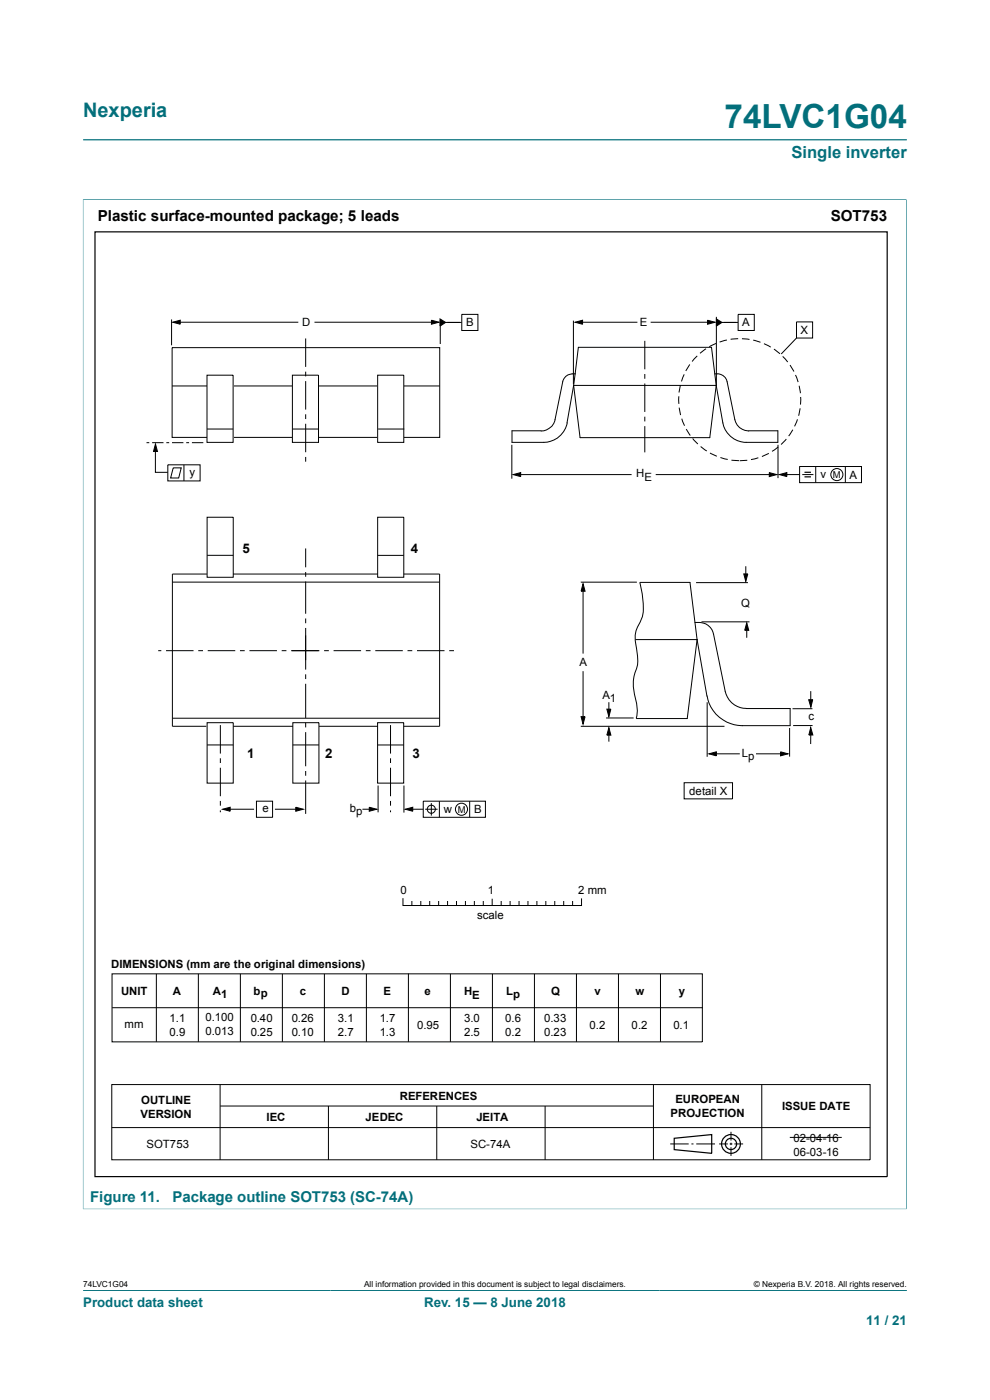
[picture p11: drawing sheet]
<svg xmlns="http://www.w3.org/2000/svg" width="210mm" height="297mm" viewBox="0 0 210 297" stroke-linecap="round" stroke-linejoin="round" font-family="sans-serif">
<path d="M17.6 29.7h174.8M17.6 42.3h174.7M17.6 42.3v214.2M192.3 42.3v214.2M17.6 256.5h174.7" fill="none" stroke="#036f7b" stroke-width=".21"/>
<g fill="none" stroke="#000" stroke-width=".21">
<path d="M36.4 67.8v5.4M36.5 73.8h56.8v19h-56.8zM36.6 68.4l1.6-.5v.9zM37.6 68.4h25.7M66.7 68.4h25.5M91.5 67.9l1.6 .5-1.6 .4zM93.3 67.7l1.2 .7-1.2 .8zM93.4 67.9v5.1M93.9 68.4h4M98 66.7h3.4v3.4h-3.4zM121.6 68v13.5M122 68.4l1.6-.5v.9z"/>
<path d="M122.7 68.4h12.5M136.8 72.3v6M136.8 79.3v1.1M138 68.4h12.9M145.1 79.4l-.5 1.5M146.3 77.3l-.8 1.4M147.9 75.5l-1.1 1.2M149.8 74l-1.3 1M150.1 67.9l1.6 .5-1.6 .4zM151.9 72.9l-1.4 .7M152 67.2v14.5M152 67.7l1.1 .7-1.1 .8z"/>
<path d="M152.5 68.4h4M154.2 72.1l-1.6 .5M156.6 66.7h3.4v3.4h-3.4zM156.6 71.8l-1.6 .2M157.4 71.9l1.6 .1M159.8 72.2l1.5 .4M162.1 72.9l1.4 .7M164.2 74.1l1.2 .9M166 75.6l1.1 1.2M167.6 77.4l.8 1.4M168.7 79.6l.6 1.5M169 68.3h3.4v3.4h-3.4z"/>
<path d="M169 71.7l-3.3 3.4M31.1 93.9h.6M32.3 93.9h2.4M33 94.7v5.5h2.6M33 94.2l.4 1.6h-.8zM35.3 93.9h.6M35.6 98.6h6.8v3.4h-6.8zM36.5 93.9h2.4M36.5 81.9h56.8M36.7 99.3h1.7l-.5 2.1h-1.7zM39 98.6v3.4M39.5 93.9h.6"/>
<path d="M40.7 93.9h2.4M108.6 94.4v7.1M136.8 81.4v6M136.8 88.4v1M136.8 90.4v5.6M144 84.1v1.6M144.1 86.5l.3 1.6M144.3 81.7l-.3 1.6M144.6 88.8l.6 1.5M145.6 91l.8 1.4M146.9 93l1.1 1.2M148.6 94.7l1.3 1"/>
<path d="M150.6 96.1l1.5 .7M152.8 97.1l1.6 .4M155.2 97.6l1.6 .1M158.5 97.6l-1.6 .1M160.9 97.1l-1.6 .4M163.1 96.2l-1.5 .7M165 94.4v7M165.1 94.8l-1.3 1M166.8 93.1l-1.1 1.2M168.2 91.2l-.9 1.3M169.2 89l-.7 1.4M169.5 81.8l.3 1.6"/>
<path d="M169.6 99h13.1v3.4h-13.1zM169.7 86.6l-.3 1.6M169.8 84.2v1.6M173 99v3.4M179.3 99v3.4M43.9 109.7h5.6v12.8h-5.6zM43.9 117.8h5.6M64.8 116.4v3.9M80.1 109.7h5.6v12.8h-5.6zM80.1 117.8h5.6M108.9 100.7l1.5-.4v.8zM109.7 100.7h24.3"/>
<path d="M139.1 100.7h24.7M163.2 100.3l1.6 .4-1.6 .4zM165.3 100.7l1.6-.4v.8zM166.2 100.7h3.4M170.2 100.7h2.3M33.6 138h.6M35.2 138h5.9M36.6 123.5h56.6M42.1 138h1M43.9 121.8h-7.3v32.3h7.2M44.1 138h5.8M49.4 121.8h30.7"/>
<path d="M50.9 138h1M52.9 138h5.8M59.8 138h1M61.8 138h5.9M64.8 121.4v1M64.8 123.4v6.8M64.8 131.2v1M64.8 133.2v8.8M68.8 138h1M70.8 138h5.8M77.6 138h1M79.6 138h5.8"/>
<path d="M85.7 121.8h7.6v32.3h-7.7M86.4 138h1.1M88.5 138h5.8M95.3 138h1M123.2 123.5h11.9M123.7 123.8l.4 1.6h-.8zM123.7 125.1v13.6M135.7 123.6a17.6 17.6 0 0 1 .5 7.3l-.8 1.8a5.3 5.3 0 0 0-.5 3.9l.2 1.5a7.4 7.4 0 0 1-.5 5.1 11 11 0 0 0 .4 5.9 6.6 6.6 0 0 1 0 3.3M147.7 123.6h11M148.8 131.9h10.2M157.8 121.8h.8l-.4 1.5zM158.2 120.1v2.4"/>
<path d="M158.4 132.1l.4 1.6h-.8zM158.4 132.9v2.4M36.6 152.4h56.6M43.9 153.3h5.6v12.8h-5.6zM43.9 158h5.6M46.7 153.8v6.1M49.5 154.1h12.6M62.1 153.3h5.6v12.8h-5.6zM62.1 158h5.6M64.8 143.1v1M64.8 145.1v7.2M64.8 153.3v1"/>
<path d="M64.8 155.3v7.3M67.7 154.1h12.4M80.1 153.3h5.5v12.8h-5.5zM80.1 158h5.6M82.8 153.8v6.1M123.2 154.1h30.5M123.3 152h.8l-.4 1.6zM123.7 142.4v10.2M128.6 152.3h5.8M128.7 150.4h.9l-.4 1.6zM129.2 154.4l.4 1.6h-.9zM129.2 149v2.5"/>
<path d="M129.2 155.3v2M150 149v11.5M150.4 159.9l1.6-.4v.8zM151.3 159.9h5.6M160.4 159.9h5.7M165.6 159.5l1.6 .4-1.6 .4zM167.5 154.4v6.1M171.5 148.4h.9l-.4 1.6zM172 154.3l.4 1.6h-.8zM172 146.6v2.9M172 155.3v2.5M172.3 150.3l-4.2 .1"/>
<path d="M172.4 153.9h-4.2M46.7 160.9v1M46.7 162.9v6M46.7 169.9v1M46.7 171.9v.4M47.2 171.7l1.6-.5v.9zM48.1 171.7h5.8M54.4 170h3.4v3.4h-3.4zM58.3 171.7h5.2M62.7 171.2l1.6 .5-1.6 .4zM64.8 163.6v1M64.8 165.6v7.1"/>
<path d="M76.9 171.7h2.2M78.3 171.2l1.6 .5-1.6 .4zM80.2 166.6v5.7M82.8 160.9v1M82.8 162.9v6M82.8 169.9v1M82.8 171.9v.4M85.7 166.6v5.8M86 171.7l1.6-.5v.9zM86.8 171.7h3M89.8 170h13.2v3.4h-13.2zM90.2 171.7h2.6"/>
<path d="M91.5 170.4v2.6M93.2 170v3.4M99.6 170v3.4M145.1 166h10.3v3.5h-10.3zM85.5 190.6v1.5h37.9v-1.4M87.4 191.2v.9M89.3 191.2v.9M91.2 191.2v.9M93 191.2v.9M94.9 191.2v.9M96.8 191.2v.9M98.7 191.2v.9"/>
<path d="M100.6 191.2v.9M102.5 191.2v.9M104.4 190.8v1.3M106.3 191.2v.9M108.2 191.2v.9M110.1 191.2v.9M112 191.2v.9M113.9 191.2v.9M115.8 191.2v.9M117.7 191.2v.9M119.6 191.2v.9M121.5 191.2v.9"/>
<path d="M23.7 230.1h160.9v15.9h-160.9zM23.7 239.2h160.9M46.7 230.1v15.9M46.7 234.6h91.8M69.7 234.6v11.4M92.6 234.6v11.4M115.6 234.6v11.4M138.6 230.1v15.9M161.6 230.1v15.9M142.2 242.7h3.9M146.7 242.7h.4M147.7 242.7h4"/>
<path d="M152.5 242.7h1.9M154.8 242.7h.5M155.1 240.1v1.9M155.1 242.4v.5M155.1 243.4v1.8M155.8 242.7h1.8"/>
<circle cx="177.5" cy="100.7" r="1.28"/>
<circle cx="91.5" cy="171.7" r=".86"/>
<circle cx="97.9" cy="171.7" r="1.28"/>
</g>
<g fill="none" stroke="#000" stroke-width=".25">
<path d="M20.1 49.2h168.1v200.4h-168.1zM170.7 100.2h1.3M170.7 101.2h1.3M143 241.5l8-.8v4l-8-.8z"/>
<circle cx="155.1" cy="242.7" r="1.99"/>
<circle cx="155.1" cy="242.7" r="1.2"/>
</g>
<g fill="#000">
<path d="M36.6 68.4l1.6-.5v.9zM91.5 67.9l1.6 .5-1.6 .4zM93.3 67.7l1.2 .7-1.2 .8zM122 68.4l1.6-.5v.9zM150.1 67.9l1.6 .5-1.6 .4zM152 67.7l1.1 .7-1.1 .8zM33 94.2l.4 1.6h-.8zM108.9 100.7l1.5-.4v.8zM163.2 100.3l1.6 .4-1.6 .4zM165.3 100.7l1.6-.4v.8zM123.7 123.8l.4 1.6h-.8zM158.4 132.1l.4 1.6h-.8z"/>
<path d="M157.8 121.8h.8l-.4 1.5zM123.3 152h.8l-.4 1.6zM129.2 154.4l.4 1.6h-.9zM128.7 150.4h.9l-.4 1.6zM165.6 159.5l1.6 .4-1.6 .4zM172 154.3l.4 1.6h-.8zM171.5 148.4h.9l-.4 1.6zM47.2 171.7l1.6-.5v.9zM62.7 171.2l1.6 .5-1.6 .4zM78.3 171.2l1.6 .5-1.6 .4zM86 171.7l1.6-.5v.9zM150.4 159.9l1.6-.4v.8z"/>
</g>
<path d="M80.1 79.6h5.6v14.2h-5.6z" fill="#fff"/>
<path d="M80.1 79.6h5.6v14.2h-5.6zM80.2 91h5.6" fill="none" stroke="#000" stroke-width=".21"/>
<path d="M62 79.6h5.6v14.2h-5.6z" fill="#fff"/>
<path d="M62 79.6h5.6v14.2h-5.6z" fill="none" stroke="#000" stroke-width=".21"/>
<path d="M43.9 79.6h5.6v14.2h-5.6z" fill="#fff"/>
<g fill="none" stroke="#000" stroke-width=".21">
<path d="M43.9 79.6h5.6v14.2h-5.6zM64.8 71.8v6M64.8 78.8v1M122 79.3a2.22 2.22 0 0 0-2.6 1.7l-1.7 8a2.93 2.93 0 0 1-2.9 2.4M122 79.3l.7-5.6h28.2l1 8.1M122 79.3l-.3 2.5M151.6 79.3h.6M152.3 79.3a2.08 2.08 0 0 1 1.9 1.7l1.7 8a3 3 0 0 0 2.9 2.4M43.9 91h5.6M62.1 91h5.6M64.8 80.9v6M64.8 87.9v1"/>
<path d="M64.8 89.9v6M64.8 96.9v1M120.3 89.7a5.1 5.1 0 0 1-4.9 4.1h-6.8v-2.4h6.2M121.7 81.8l-1.4 7.9M121.7 81.8l1.3 11h27.6l1.3-11M121.7 81.8h30.2M151.9 81.8l1.4 7.9a5.1 5.1 0 0 0 5 4.1h6.7v-2.4h-6.2M134.9 135.7h13M135.8 123.6h10.6l1.5 12.1M147.4 132a3.3 3.3 0 0 1 4 2.6l2.4 12a4.5 4.5 0 0 0 4.5 3.7h9.3v3.6h-10.2a7.7 7.7 0 0 1-7.4-6.3M147.9 135.7l-2.1 16.7h-10.8M147.9 135.7l2.1 12"/>
<path d="M23.8 206.6h125.2v14.4h-125.2zM23.8 213.8h125.3M33.2 206.6v14.4M42.1 206.6v14.4M51 206.6v14.4M59.9 206.6v14.4M68.8 206.6v14.4M77.7 206.6v14.4M86.6 206.5v14.5M95.5 206.6v14.4M104.5 206.6v14.4M113.4 206.6v14.4"/>
<path d="M122.3 206.6v14.4M131.2 206.6v14.4M140.1 206.6v14.4M167.5 241.3h11.1"/>
</g>
<path d="M17.6 273.8h174.8" fill="none" stroke="#036f7b" stroke-width=".21"/>
<text font-size="7.1" fill="#036f7b" x="153.7" y="27.2">74LVC1G04</text>
<text font-size="4.2" fill="#036f7b" x="17.6" y="24.8">Nexperia</text>
<text font-size="3.5" fill="#036f7b" x="167.9" y="33.5">Single inverter</text>
<g font-size="3.2">
<text x="20.7" y="46.8">Plastic surface-mounted package; 5 leads</text>
<text x="176.2" y="46.8">SOT753</text>
</g>
<g font-size="3.2" fill="#036f7b">
<text x="19.1" y="255">Figure 11.</text>
<text x="36.6" y="255">Package outline SOT753 (SC-74A)</text>
</g>
<g font-size="2.8">
<text x="51.5" y="117.3">5</text>
<text x="87.1" y="117.3">4</text>
<text x="52.4" y="160.8">1</text>
<text x="69" y="160.8">2</text>
<text x="87.5" y="160.8">3</text>
</g>
<g font-size="2.8" fill="#036f7b">
<text x="17.6" y="277.3">Product data sheet</text>
<text x="90" y="277.3">Rev. 15 — 8 June 2018</text>
<text x="183.7" y="281">11 / 21</text>
</g>
<g font-size="2.4">
<text x="64.1" y="69.2">D</text>
<text x="98.9" y="69.3">B</text>
<text x="135.7" y="69.3">E</text>
<text x="157.4" y="69.3">A</text>
<text x="169.8" y="70.8">X</text>
<text x="40.2" y="100.9">y</text>
<text x="135" y="101.3">H</text>
<text x="174.1" y="101.4">v</text>
<text x="180.2" y="101.5">A</text>
<text x="136.7" y="102.1">E</text>
<text x="157.2" y="128.7">Q</text>
<text x="122.9" y="141.4">A</text>
<text x="127.8" y="148.4">A1</text>
<text x="171.5" y="152.8">c</text>
<text x="157.4" y="160.6">Lp</text>
<text x="55.6" y="172.3">e</text>
<text x="74.2" y="172.2">b</text>
<text x="75.5" y="172.9">p</text>
<text x="94.1" y="172.4">w</text>
<text x="100.6" y="172.4">B</text>
<text x="146.2" y="168.6">detail X</text>
<text x="85" y="189.6">0</text>
<text x="103.5" y="189.6">1</text>
<text x="122.6" y="189.6">2 mm</text>
<text x="101.2" y="194.9">scale</text>
<text x="23.6" y="205.4">DIMENSIONS (mm are the original dimensions)</text>
<text x="25.7" y="211">UNIT</text>
<text x="36.7" y="211">A</text>
<text x="45.2" y="211">A1</text>
<text x="53.8" y="211">bp</text>
<text x="63.6" y="211">c</text>
<text x="72.4" y="211">D</text>
<text x="81.4" y="211.1">E</text>
<text x="90.1" y="211">e</text>
<text x="98.4" y="211">H</text>
<text x="100.2" y="211.9">E</text>
<text x="107.4" y="211">L</text>
<text x="108.9" y="211.7">p</text>
<text x="116.9" y="211">Q</text>
<text x="126.1" y="211">v</text>
<text x="134.8" y="211">w</text>
<text x="144" y="211">y</text>
<text x="26.4" y="218">mm</text>
<text x="36" y="216.9">1.1</text>
<text x="36" y="219.9">0.9</text>
<text x="43.6" y="216.6">0.100</text>
<text x="43.6" y="219.6">0.013</text>
<text x="53.2" y="216.8">0.40</text>
<text x="53.2" y="219.7">0.25</text>
<text x="61.9" y="216.9">0.26</text>
<text x="61.9" y="219.8">0.10</text>
<text x="71.7" y="216.9">3.1</text>
<text x="71.7" y="219.8">2.7</text>
<text x="80.5" y="216.9">1.7</text>
<text x="80.5" y="219.8">1.3</text>
<text x="88.5" y="218.2">0.95</text>
<text x="98.4" y="216.9">3.0</text>
<text x="98.4" y="219.8">2.5</text>
<text x="107.1" y="216.9">0.6</text>
<text x="107.1" y="219.8">0.2</text>
<text x="115.5" y="216.9">0.33</text>
<text x="115.5" y="219.8">0.23</text>
<text x="125.1" y="218.2">0.2</text>
<text x="133.9" y="218.2">0.2</text>
<text x="142.8" y="218.2">0.1</text>
<text x="84.8" y="233.3">REFERENCES</text>
<text x="29.8" y="237.2">VERSION</text>
<text x="29.9" y="234.3">OUTLINE</text>
<text x="56.5" y="237.8">IEC</text>
<text x="77.6" y="237.8">JEDEC</text>
<text x="101" y="237.8">JEITA</text>
<text x="142.3" y="237">PROJECTION</text>
<text x="143.3" y="234">EUROPEAN</text>
<text x="165.9" y="235.5">ISSUE DATE</text>
<text x="31.1" y="243.5">SOT753</text>
<text x="99.8" y="243.5">SC-74A</text>
<text x="168.3" y="242.3">02-04-16</text>
<text x="168.3" y="245.3">06-03-16</text>
</g>
<g font-size="2">
<text x="176.7" y="101.4">M</text>
<text x="97.1" y="172.4">M</text>
</g>
<g font-size="1.8">
<text x="17.6" y="273.1">74LVC1G04</text>
<text x="77.2" y="273.1">All information provided in this document is subject to legal disclaimers.</text>
<text x="159.9" y="273.1">© Nexperia B.V. 2018. All rights reserved.</text>
</g>
</svg>
